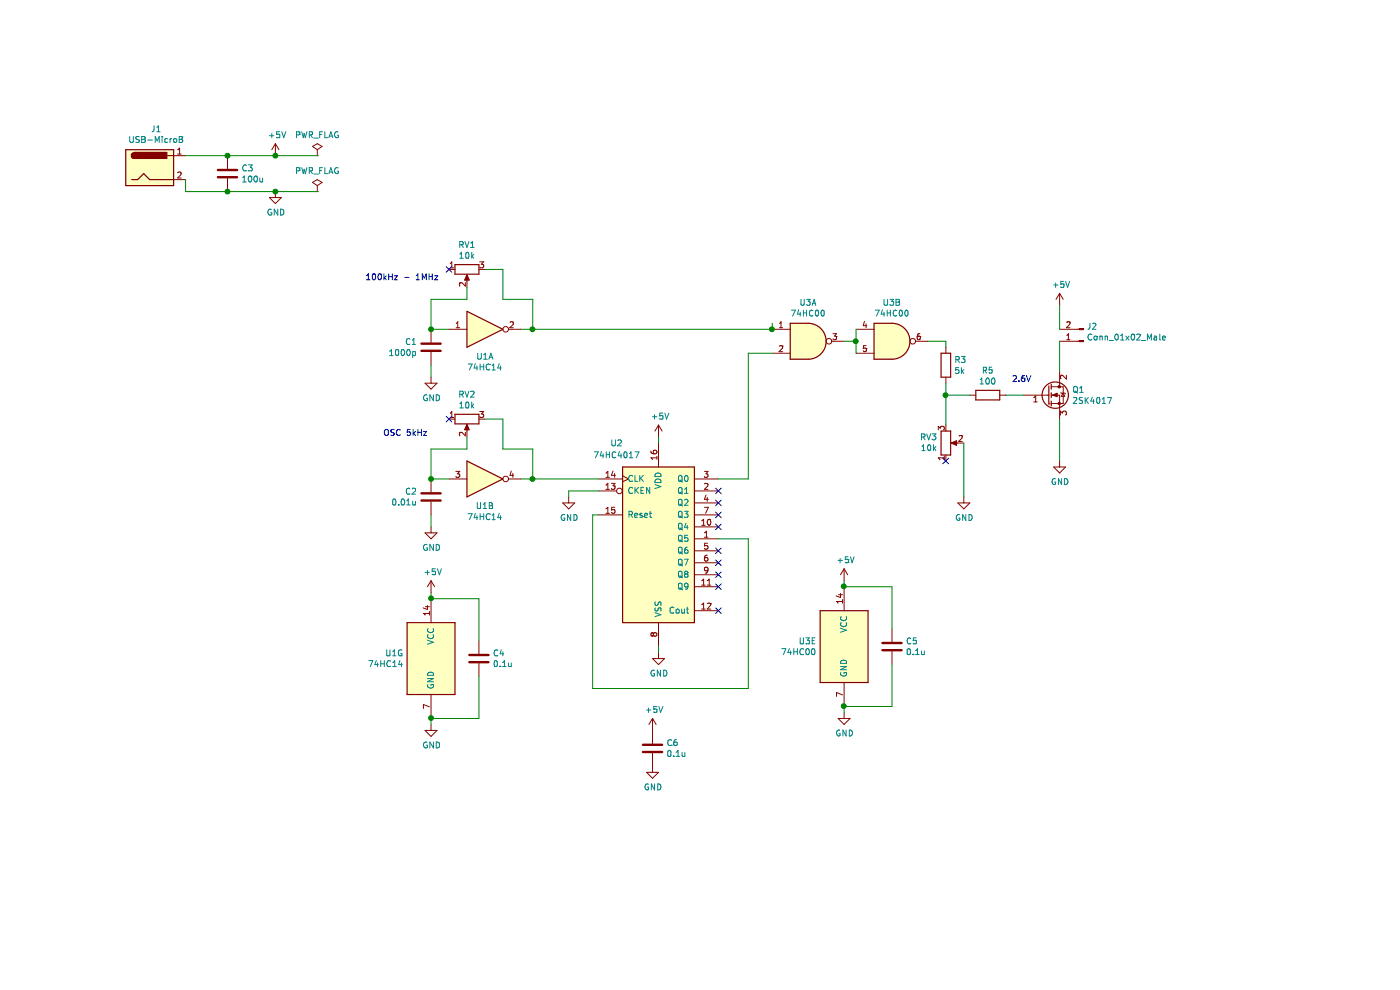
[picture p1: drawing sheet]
EESchema Schematic File Version 4
EELAYER 26 0
EELAYER END
$Descr A4 11693 8268
encoding utf-8
Sheet 1 1
Title "supersonic bone therapy equipment"
Date "2019-03-20"
Rev ""
Comp "kinoshita-lab"
Comment1 ""
Comment2 ""
Comment3 ""
Comment4 ""
$EndDescr
$Comp
L Connector:Jack-DC J1
U 1 1
P 1250 1400
F 0 "J1" H 1305 1725 50  0000 C CNN
F 1 "USB-MicroB" H 1305 1634 50  0000 C CNN
F 2 "mylib:MRUSB-2B-D14NI-S306" H 1300 1360 50  0001 C CNN
F 3 "~" H 1300 1360 50  0001 C CNN
	1    1250 1400
	1    0    0    -1  
$EndComp
Wire Wire Line
	1550 1500 1550 1600
$Comp
L Device:C C1
U 1 1
P 3600 2900
F 0 "C1" H 3485 2946 50  0000 R CNN
F 1 "1000p" H 3485 2855 50  0000 R CNN
F 2 "Capacitors_SMD:C_0603_HandSoldering" H 3638 2750 50  0001 C CNN
F 3 "~" H 3600 2900 50  0001 C CNN
	1    3600 2900
	1    0    0    -1  
$EndComp
Wire Wire Line
	3750 2750 3600 2750
$Comp
L power:GND #PWR01
U 1 1
P 3600 3150
F 0 "#PWR01" H 3600 2900 50  0001 C CNN
F 1 "GND" H 3605 2977 50  0000 C CNN
F 2 "" H 3600 3150 50  0001 C CNN
F 3 "" H 3600 3150 50  0001 C CNN
	1    3600 3150
	1    0    0    -1  
$EndComp
Wire Wire Line
	3600 3050 3600 3150
Wire Wire Line
	3900 2500 3600 2500
Wire Wire Line
	3600 2500 3600 2750
Connection ~ 3600 2750
Wire Wire Line
	4200 2500 4450 2500
Wire Wire Line
	4450 2500 4450 2750
Wire Wire Line
	4450 2750 4350 2750
Text Notes 3050 2350 0    50   ~ 0
100kHz - 1MHz
$Comp
L Device:C C2
U 1 1
P 3600 4150
F 0 "C2" H 3485 4196 50  0000 R CNN
F 1 "0.01u" H 3485 4105 50  0000 R CNN
F 2 "Capacitors_SMD:C_0603_HandSoldering" H 3638 4000 50  0001 C CNN
F 3 "~" H 3600 4150 50  0001 C CNN
	1    3600 4150
	1    0    0    -1  
$EndComp
Wire Wire Line
	3750 4000 3600 4000
$Comp
L power:GND #PWR02
U 1 1
P 3600 4400
F 0 "#PWR02" H 3600 4150 50  0001 C CNN
F 1 "GND" H 3605 4227 50  0000 C CNN
F 2 "" H 3600 4400 50  0001 C CNN
F 3 "" H 3600 4400 50  0001 C CNN
	1    3600 4400
	1    0    0    -1  
$EndComp
Wire Wire Line
	3600 4300 3600 4400
Wire Wire Line
	3900 3750 3600 3750
Wire Wire Line
	3600 3750 3600 4000
Connection ~ 3600 4000
Wire Wire Line
	4200 3750 4450 3750
Wire Wire Line
	4450 3750 4450 4000
Wire Wire Line
	4450 4000 4350 4000
Text Notes 3200 3650 0    50   ~ 0
OSC 5kHz
$Comp
L Device:C C4
U 1 1
P 4000 5500
F 0 "C4" H 4115 5546 50  0000 L CNN
F 1 "0.1u" H 4115 5455 50  0000 L CNN
F 2 "Capacitors_SMD:C_0603_HandSoldering" H 4038 5350 50  0001 C CNN
F 3 "~" H 4000 5500 50  0001 C CNN
	1    4000 5500
	1    0    0    -1  
$EndComp
Wire Wire Line
	4000 5350 4000 5000
Wire Wire Line
	4000 5000 3600 5000
Wire Wire Line
	4000 5650 4000 6000
Wire Wire Line
	4000 6000 3600 6000
$Comp
L power:GND #PWR06
U 1 1
P 2300 1600
F 0 "#PWR06" H 2300 1350 50  0001 C CNN
F 1 "GND" H 2305 1427 50  0000 C CNN
F 2 "" H 2300 1600 50  0001 C CNN
F 3 "" H 2300 1600 50  0001 C CNN
	1    2300 1600
	1    0    0    -1  
$EndComp
$Comp
L power:+5V #PWR05
U 1 1
P 2300 1300
F 0 "#PWR05" H 2300 1150 50  0001 C CNN
F 1 "+5V" H 2315 1473 50  0000 C CNN
F 2 "" H 2300 1300 50  0001 C CNN
F 3 "" H 2300 1300 50  0001 C CNN
	1    2300 1300
	1    0    0    -1  
$EndComp
$Comp
L power:+5V #PWR03
U 1 1
P 3600 4950
F 0 "#PWR03" H 3600 4800 50  0001 C CNN
F 1 "+5V" H 3615 5123 50  0000 C CNN
F 2 "" H 3600 4950 50  0001 C CNN
F 3 "" H 3600 4950 50  0001 C CNN
	1    3600 4950
	1    0    0    -1  
$EndComp
$Comp
L power:GND #PWR04
U 1 1
P 3600 6050
F 0 "#PWR04" H 3600 5800 50  0001 C CNN
F 1 "GND" H 3605 5877 50  0000 C CNN
F 2 "" H 3600 6050 50  0001 C CNN
F 3 "" H 3600 6050 50  0001 C CNN
	1    3600 6050
	1    0    0    -1  
$EndComp
Wire Wire Line
	3600 6000 3600 6050
Wire Wire Line
	3600 4950 3600 5000
$Comp
L 4xxx:4017 U2
U 1 1
P 5500 4500
F 0 "U2" H 5150 5300 50  0000 C CNN
F 1 "74HC4017" H 5150 5200 50  0000 C CNN
F 2 "Housings_SOIC:SOIC-16_3.9x9.9mm_Pitch1.27mm" H 5500 4500 50  0001 C CNN
F 3 "http://www.intersil.com/content/dam/Intersil/documents/cd40/cd4017bms-22bms.pdf" H 5500 4500 50  0001 C CNN
	1    5500 4500
	1    0    0    -1  
$EndComp
Wire Wire Line
	5000 4000 4450 4000
Connection ~ 4450 4000
$Comp
L power:GND #PWR07
U 1 1
P 4750 4150
F 0 "#PWR07" H 4750 3900 50  0001 C CNN
F 1 "GND" H 4755 3977 50  0000 C CNN
F 2 "" H 4750 4150 50  0001 C CNN
F 3 "" H 4750 4150 50  0001 C CNN
	1    4750 4150
	1    0    0    -1  
$EndComp
Wire Wire Line
	5000 4100 4750 4100
Wire Wire Line
	4750 4100 4750 4150
Wire Wire Line
	4950 4300 5000 4300
$Comp
L power:+5V #PWR08
U 1 1
P 5500 3650
F 0 "#PWR08" H 5500 3500 50  0001 C CNN
F 1 "+5V" H 5515 3823 50  0000 C CNN
F 2 "" H 5500 3650 50  0001 C CNN
F 3 "" H 5500 3650 50  0001 C CNN
	1    5500 3650
	1    0    0    -1  
$EndComp
$Comp
L power:GND #PWR09
U 1 1
P 5500 5450
F 0 "#PWR09" H 5500 5200 50  0001 C CNN
F 1 "GND" H 5505 5277 50  0000 C CNN
F 2 "" H 5500 5450 50  0001 C CNN
F 3 "" H 5500 5450 50  0001 C CNN
	1    5500 5450
	1    0    0    -1  
$EndComp
Wire Wire Line
	5500 3650 5500 3700
Wire Wire Line
	5500 5400 5500 5450
Wire Wire Line
	4950 5750 6250 5750
Wire Wire Line
	4950 4300 4950 5750
Wire Wire Line
	6000 4500 6250 4500
Wire Wire Line
	6250 4500 6250 5750
Connection ~ 3600 6000
Connection ~ 3600 5000
$Comp
L 74xx:74HC14 U1
U 7 1
P 3600 5500
F 0 "U1" H 3371 5546 50  0000 R CNN
F 1 "74HC14" H 3371 5455 50  0000 R CNN
F 2 "Housings_SOIC:SOIC-14_3.9x8.7mm_Pitch1.27mm" H 3600 5500 50  0001 C CNN
F 3 "http://www.ti.com/lit/gpn/sn74HC14" H 3600 5500 50  0001 C CNN
	7    3600 5500
	1    0    0    -1  
$EndComp
$Comp
L 74xx:74HC14 U1
U 2 1
P 4050 4000
F 0 "U1" H 4050 3775 50  0000 C CNN
F 1 "74HC14" H 4050 3684 50  0000 C CNN
F 2 "Housings_SOIC:SOIC-14_3.9x8.7mm_Pitch1.27mm" H 4050 4000 50  0001 C CNN
F 3 "http://www.ti.com/lit/gpn/sn74HC14" H 4050 4000 50  0001 C CNN
	2    4050 4000
	1    0    0    -1  
$EndComp
$Comp
L 74xx:74HC14 U1
U 1 1
P 4050 2750
F 0 "U1" H 4050 2525 50  0000 C CNN
F 1 "74HC14" H 4050 2434 50  0000 C CNN
F 2 "Housings_SOIC:SOIC-14_3.9x8.7mm_Pitch1.27mm" H 4050 2750 50  0001 C CNN
F 3 "http://www.ti.com/lit/gpn/sn74HC14" H 4050 2750 50  0001 C CNN
	1    4050 2750
	1    0    0    -1  
$EndComp
$Comp
L 74xx:74HC00 U3
U 1 1
P 6750 2850
F 0 "U3" H 6750 3175 50  0000 C CNN
F 1 "74HC00" H 6750 3084 50  0000 C CNN
F 2 "Housings_SOIC:SOIC-14_3.9x8.7mm_Pitch1.27mm" H 6750 2850 50  0001 C CNN
F 3 "http://www.ti.com/lit/gpn/sn74hc00" H 6750 2850 50  0001 C CNN
	1    6750 2850
	1    0    0    -1  
$EndComp
$Comp
L 74xx:74HC00 U3
U 2 1
P 7450 2850
F 0 "U3" H 7450 3175 50  0000 C CNN
F 1 "74HC00" H 7450 3084 50  0000 C CNN
F 2 "Housings_SOIC:SOIC-14_3.9x8.7mm_Pitch1.27mm" H 7450 2850 50  0001 C CNN
F 3 "http://www.ti.com/lit/gpn/sn74hc00" H 7450 2850 50  0001 C CNN
	2    7450 2850
	1    0    0    -1  
$EndComp
$Comp
L 74xx:74HC00 U3
U 5 1
P 7050 5400
F 0 "U3" H 6821 5446 50  0000 R CNN
F 1 "74HC00" H 6821 5355 50  0000 R CNN
F 2 "Housings_SOIC:SOIC-14_3.9x8.7mm_Pitch1.27mm" H 7050 5400 50  0001 C CNN
F 3 "http://www.ti.com/lit/gpn/sn74hc00" H 7050 5400 50  0001 C CNN
	5    7050 5400
	1    0    0    -1  
$EndComp
Wire Wire Line
	7150 2750 7150 2850
Wire Wire Line
	7050 2850 7150 2850
Connection ~ 7150 2850
Wire Wire Line
	7150 2850 7150 2950
$Comp
L Device:C C5
U 1 1
P 7450 5400
F 0 "C5" H 7565 5446 50  0000 L CNN
F 1 "0.1u" H 7565 5355 50  0000 L CNN
F 2 "Capacitors_SMD:C_0603_HandSoldering" H 7488 5250 50  0001 C CNN
F 3 "~" H 7450 5400 50  0001 C CNN
	1    7450 5400
	1    0    0    -1  
$EndComp
Wire Wire Line
	7050 4900 7450 4900
Wire Wire Line
	7450 4900 7450 5250
Wire Wire Line
	7450 5550 7450 5900
Wire Wire Line
	7450 5900 7050 5900
$Comp
L power:GND #PWR011
U 1 1
P 7050 5950
F 0 "#PWR011" H 7050 5700 50  0001 C CNN
F 1 "GND" H 7055 5777 50  0000 C CNN
F 2 "" H 7050 5950 50  0001 C CNN
F 3 "" H 7050 5950 50  0001 C CNN
	1    7050 5950
	1    0    0    -1  
$EndComp
$Comp
L power:+5V #PWR010
U 1 1
P 7050 4850
F 0 "#PWR010" H 7050 4700 50  0001 C CNN
F 1 "+5V" H 7065 5023 50  0000 C CNN
F 2 "" H 7050 4850 50  0001 C CNN
F 3 "" H 7050 4850 50  0001 C CNN
	1    7050 4850
	1    0    0    -1  
$EndComp
Wire Wire Line
	7050 4850 7050 4900
Connection ~ 7050 4900
Wire Wire Line
	7050 5900 7050 5950
Connection ~ 7050 5900
Wire Wire Line
	4450 2750 6450 2750
Wire Wire Line
	6450 2750 6450 2700
Connection ~ 4450 2750
Connection ~ 6450 2750
Wire Wire Line
	6000 4000 6250 4000
Wire Wire Line
	6250 4000 6250 2950
Wire Wire Line
	6250 2950 6450 2950
$Comp
L Device:Q_NMOS_GDS Q1
U 1 1
P 8750 3300
F 0 "Q1" H 8955 3346 50  0000 L CNN
F 1 "2SK4017" H 8955 3255 50  0000 L CNN
F 2 "TO_SOT_Packages_THT:TO-220-3_Vertical" H 8950 3400 50  0001 C CNN
F 3 "~" H 8750 3300 50  0001 C CNN
	1    8750 3300
	1    0    0    -1  
$EndComp
$Comp
L Device:R R3
U 1 1
P 7900 3050
F 0 "R3" H 7970 3096 50  0000 L CNN
F 1 "5k" H 7970 3005 50  0000 L CNN
F 2 "Resistors_SMD:R_0603_HandSoldering" V 7830 3050 50  0001 C CNN
F 3 "~" H 7900 3050 50  0001 C CNN
	1    7900 3050
	1    0    0    -1  
$EndComp
Wire Wire Line
	7750 2850 7900 2850
Wire Wire Line
	7900 2850 7900 2900
Wire Wire Line
	7900 3200 7900 3300
$Comp
L power:GND #PWR012
U 1 1
P 8050 4150
F 0 "#PWR012" H 8050 3900 50  0001 C CNN
F 1 "GND" H 8055 3977 50  0000 C CNN
F 2 "" H 8050 4150 50  0001 C CNN
F 3 "" H 8050 4150 50  0001 C CNN
	1    8050 4150
	1    0    0    -1  
$EndComp
$Comp
L Device:R R5
U 1 1
P 8250 3300
F 0 "R5" V 8043 3300 50  0000 C CNN
F 1 "100" V 8134 3300 50  0000 C CNN
F 2 "Resistors_SMD:R_0603_HandSoldering" V 8180 3300 50  0001 C CNN
F 3 "~" H 8250 3300 50  0001 C CNN
	1    8250 3300
	0    1    1    0   
$EndComp
Wire Wire Line
	8100 3300 7900 3300
Connection ~ 7900 3300
Wire Wire Line
	8400 3300 8550 3300
$Comp
L power:GND #PWR014
U 1 1
P 8850 3850
F 0 "#PWR014" H 8850 3600 50  0001 C CNN
F 1 "GND" H 8855 3677 50  0000 C CNN
F 2 "" H 8850 3850 50  0001 C CNN
F 3 "" H 8850 3850 50  0001 C CNN
	1    8850 3850
	1    0    0    -1  
$EndComp
Wire Wire Line
	8850 3500 8850 3850
$Comp
L power:+5V #PWR013
U 1 1
P 8850 2550
F 0 "#PWR013" H 8850 2400 50  0001 C CNN
F 1 "+5V" H 8865 2723 50  0000 C CNN
F 2 "" H 8850 2550 50  0001 C CNN
F 3 "" H 8850 2550 50  0001 C CNN
	1    8850 2550
	1    0    0    -1  
$EndComp
$Comp
L Connector:Conn_01x02_Male J2
U 1 1
P 9050 2850
F 0 "J2" H 9023 2730 50  0000 R CNN
F 1 "Conn_01x02_Male" H 9023 2821 50  0000 R CNN
F 2 "Connectors_JST:JST_XH_B02B-XH-A_02x2.50mm_Straight" H 9050 2850 50  0001 C CNN
F 3 "~" H 9050 2850 50  0001 C CNN
	1    9050 2850
	-1   0    0    1   
$EndComp
Wire Wire Line
	8850 2550 8850 2750
Wire Wire Line
	8850 2850 8850 3100
Text Notes 8450 3200 0    50   ~ 0
2.6V
Wire Wire Line
	1550 1300 1900 1300
Wire Wire Line
	1550 1600 1900 1600
$Comp
L Device:C C3
U 1 1
P 1900 1450
F 0 "C3" H 2015 1496 50  0000 L CNN
F 1 "100u" H 2015 1405 50  0000 L CNN
F 2 "Capacitors_SMD:C_1206_HandSoldering" H 1938 1300 50  0001 C CNN
F 3 "~" H 1900 1450 50  0001 C CNN
	1    1900 1450
	1    0    0    -1  
$EndComp
Connection ~ 1900 1300
Wire Wire Line
	1900 1300 2300 1300
Connection ~ 1900 1600
Wire Wire Line
	1900 1600 2300 1600
$Comp
L Device:R_POT RV1
U 1 1
P 3900 2250
F 0 "RV1" V 3693 2250 50  0000 C CNN
F 1 "10k" V 3784 2250 50  0000 C CNN
F 2 "Potentiometers:Potentiometer_Trimmer-EVM3E" H 3900 2250 50  0001 C CNN
F 3 "~" H 3900 2250 50  0001 C CNN
	1    3900 2250
	0    -1   1    0   
$EndComp
Wire Wire Line
	3900 2400 3900 2500
Wire Wire Line
	4050 2250 4200 2250
Wire Wire Line
	4200 2250 4200 2500
$Comp
L Device:R_POT RV2
U 1 1
P 3900 3500
F 0 "RV2" V 3693 3500 50  0000 C CNN
F 1 "10k" V 3784 3500 50  0000 C CNN
F 2 "Potentiometers:Potentiometer_Trimmer-EVM3E" H 3900 3500 50  0001 C CNN
F 3 "~" H 3900 3500 50  0001 C CNN
	1    3900 3500
	0    -1   1    0   
$EndComp
Wire Wire Line
	3900 3650 3900 3750
Wire Wire Line
	4050 3500 4200 3500
Wire Wire Line
	4200 3500 4200 3750
$Comp
L Device:R_POT RV3
U 1 1
P 7900 3700
F 0 "RV3" H 7830 3654 50  0000 R CNN
F 1 "10k" H 7830 3745 50  0000 R CNN
F 2 "Potentiometers:Potentiometer_Trimmer-EVM3E" H 7900 3700 50  0001 C CNN
F 3 "~" H 7900 3700 50  0001 C CNN
	1    7900 3700
	1    0    0    1   
$EndComp
Wire Wire Line
	7900 3300 7900 3550
Wire Wire Line
	8050 3700 8050 4150
NoConn ~ 3750 2250
NoConn ~ 3750 3500
NoConn ~ 6000 4100
NoConn ~ 6000 4200
NoConn ~ 6000 4300
NoConn ~ 6000 4400
NoConn ~ 6000 4600
NoConn ~ 6000 4700
NoConn ~ 6000 4800
NoConn ~ 6000 4900
NoConn ~ 6000 5100
NoConn ~ 7900 3850
$Comp
L power:PWR_FLAG #FLG0101
U 1 1
P 2650 1300
F 0 "#FLG0101" H 2650 1375 50  0001 C CNN
F 1 "PWR_FLAG" H 2650 1474 50  0000 C CNN
F 2 "" H 2650 1300 50  0001 C CNN
F 3 "~" H 2650 1300 50  0001 C CNN
	1    2650 1300
	1    0    0    -1  
$EndComp
Wire Wire Line
	2650 1300 2300 1300
Connection ~ 2300 1300
$Comp
L power:PWR_FLAG #FLG0102
U 1 1
P 2650 1600
F 0 "#FLG0102" H 2650 1675 50  0001 C CNN
F 1 "PWR_FLAG" H 2650 1774 50  0000 C CNN
F 2 "" H 2650 1600 50  0001 C CNN
F 3 "~" H 2650 1600 50  0001 C CNN
	1    2650 1600
	1    0    0    -1  
$EndComp
Wire Wire Line
	2650 1600 2300 1600
Connection ~ 2300 1600
$Comp
L power:+5V #PWR015
U 1 1
P 5450 6100
F 0 "#PWR015" H 5450 5950 50  0001 C CNN
F 1 "+5V" H 5465 6273 50  0000 C CNN
F 2 "" H 5450 6100 50  0001 C CNN
F 3 "" H 5450 6100 50  0001 C CNN
	1    5450 6100
	1    0    0    -1  
$EndComp
$Comp
L power:GND #PWR016
U 1 1
P 5450 6400
F 0 "#PWR016" H 5450 6150 50  0001 C CNN
F 1 "GND" H 5455 6227 50  0000 C CNN
F 2 "" H 5450 6400 50  0001 C CNN
F 3 "" H 5450 6400 50  0001 C CNN
	1    5450 6400
	1    0    0    -1  
$EndComp
$Comp
L Device:C C6
U 1 1
P 5450 6250
F 0 "C6" H 5565 6296 50  0000 L CNN
F 1 "0.1u" H 5565 6205 50  0000 L CNN
F 2 "Capacitors_SMD:C_0603_HandSoldering" H 5488 6100 50  0001 C CNN
F 3 "~" H 5450 6250 50  0001 C CNN
	1    5450 6250
	1    0    0    -1  
$EndComp
$EndSCHEMATC
